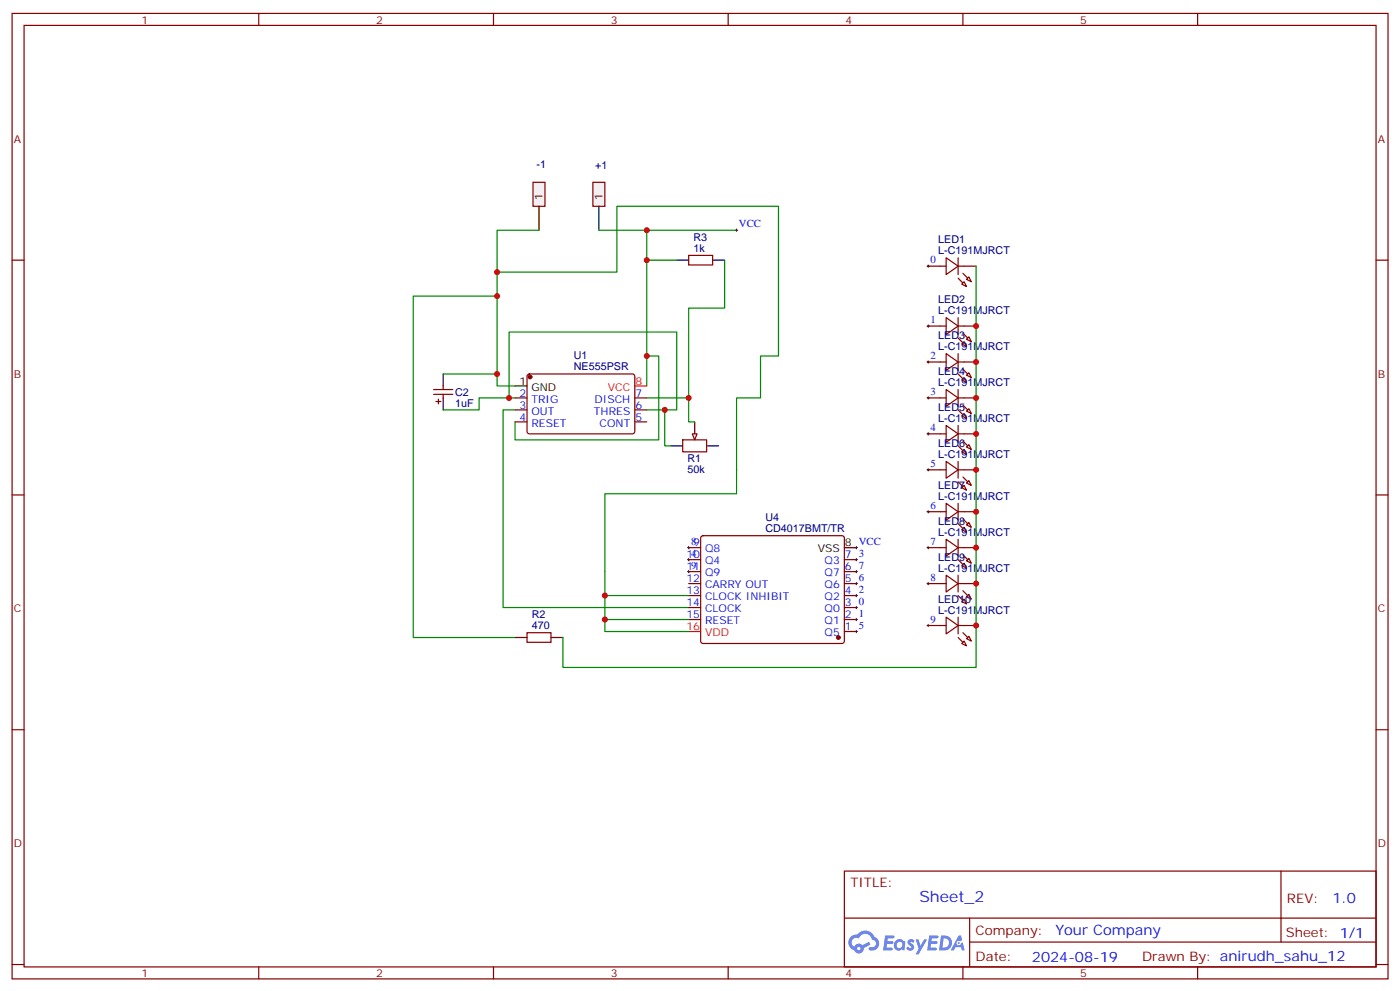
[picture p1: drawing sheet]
# EasyEDA schematic schematic.json
TITLE: Sheet_2; REV: 1.0; Date: 2024-08-19; Sheet: 1/1; Drawn By: anirudh_sahu_12; Company: Your Company

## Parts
+1  Header-Male-2.54_1x1  [HDR-1X1/2.54]
-1  Header-Male-2.54_1x1  [HDR-1X1/2.54]
C2  1uF  [CAP-SMD_L3.5-W2.8]
LED1  L-C191MJRCT  [LED0603-RD_RED]
LED2  L-C191MJRCT  [LED0603-RD_RED]
LED3  L-C191MJRCT  [LED0603-RD_RED]
LED4  L-C191MJRCT  [LED0603-RD_RED]
LED5  L-C191MJRCT  [LED0603-RD_RED]
LED6  L-C191MJRCT  [LED0603-RD_RED]
LED7  L-C191MJRCT  [LED0603-RD_RED]
LED8  L-C191MJRCT  [LED0603-RD_RED]
LED9  L-C191MJRCT  [LED0603-RD_RED]
LED10  L-C191MJRCT  [LED0603-RD_RED]
R1  50kΩ  [RES-ADJ-TH_3P-L7.1-W6.9-P2.50-L_3362P]
R2  470Ω  [RES-TH_BD2.2-L6.5-P10.50-D0.6]
R3  1kΩ  [RES-TH_BD2.5-L6.5-P10.50-D0.6]
U1  NE555PSR  [SOIC-8_L6.2-W5.3-P1.27-LS8.0-BL]
U4  CD4017BMT/TR  [TSSOP-16_L5.0-W4.4-P0.65-LS6.4-BL]

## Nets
VCC: +1.1 R3.1 U1.4(RESET) U1.8(VCC) U4.8(VSS)
0: LED1.2(A) U4.3(Q0)
1: LED2.2(A) U4.2(Q1)
2: LED3.2(A) U4.4(Q2)
3: LED4.2(A) U4.7(Q3)
4: LED5.2(A) U4.10(Q4)
5: LED6.2(A) U4.1(Q5)
6: LED7.2(A) U4.5(Q6)
7: LED8.2(A) U4.6(Q7)
8: LED9.2(A) U4.9(Q8)
9: LED10.2(A) U4.11(Q9)
Net-(-1-1): -1.1 C2.2 R2.1 U1.1(GND) U4.13(CLOCK INHIBIT) U4.15(RESET) U4.16(VDD)
Net-(C2-1): C2.1 R1.1 U1.2(TRIG) U1.6(THRES)
Net-(LED1-1): LED1.1(K) LED2.1(K) LED3.1(K) LED4.1(K) LED5.1(K) LED6.1(K) LED7.1(K) LED8.1(K) LED9.1(K) LED10.1(K) R2.2
Net-(R1-2): R1.2 R3.2 U1.7(DISCH)
Net-(U1-3): U1.3(OUT) U4.14(CLOCK)

Not connected (* = marked no-connect by the designer): R1 3; U1 5(CONT); U4 12(CARRY OUT)
